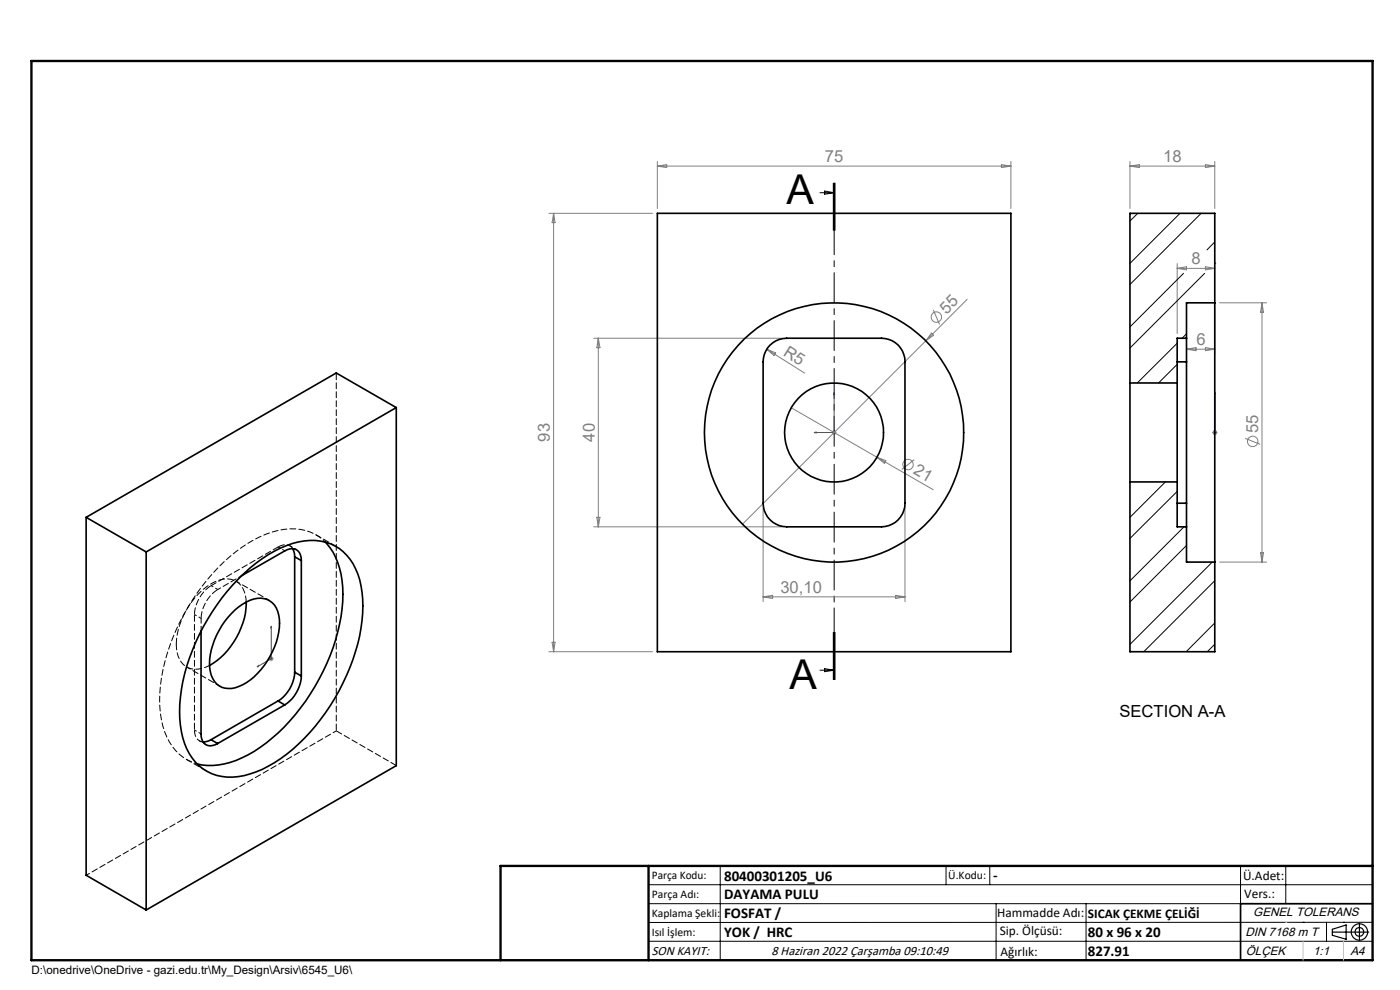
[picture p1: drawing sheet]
<svg xmlns="http://www.w3.org/2000/svg" width="297mm" height="210mm" viewBox="0 0 297 210" stroke-linecap="round" stroke-linejoin="round" font-family="sans-serif">
<g fill="none" stroke="#808080" stroke-width=".21">
<path d="M139.5 34.2v10M139.5 35.2h75M139.5 35.2l1.9-.3v.7zM212.4 34.9l2.1 .3-2.1 .4zM214.5 34.2v10M239.7 35.2h18M239.7 34.2v10M239.7 35.2l2-.3v.7zM255.7 34.9l2 .3-2 .4zM257.7 34.2v10M116.5 45.3h21.9M117.4 45.3v92.9"/>
<path d="M117.4 45.3l.4 1.9h-.7zM249.7 56.9l2-.3v.6zM249.7 55.9v14.9M249.7 56.9h8M255.7 56.6l2 .3-2 .3zM125.9 71.7h40M126.9 71.7v40.1M126.9 71.7l.4 2.1h-.7zM162.7 74.1l8 5.1M162.7 74.1l1.8 .8-.3 .5zM197.6 70.7l.4 .4-1.6 1.2zM198 65.7l1.3 3.1"/>
<path d="M205.2 63.5l-47.7 47.7M251.7 72.7v2.4M251.7 74.1h6M251.7 74.1l2-.4v.7zM255.7 73.7l2 .4-2 .3zM257.7 65.3v9.8M258.7 64.2h10M267.7 64.2v55M267.7 64.2l.3 2h-.6zM167.9 86.5l30.1 17.4M176.5 91.7h.9M176.6 91.4l.7 .7"/>
<path d="M177 91.3v.9M186.1 97l1.8 .7-.3 .6zM194 97.5l-2.7 2.1M257.2 91.7h1M257.4 91.4l.7 .7M257.7 91.3v.9M258.1 91.4l-.7 .7M264.2 93l3.1 1.3M125.9 111.8h40M126.6 109.7h.7l-.4 2.1zM161.9 107.7v19.9M192 107.7v19.9"/>
<path d="M258.7 119.2h10M267.4 117.3h.6l-.3 1.9zM57 139.7h1M57.2 139.4l.7 .7M57.5 139.2v1.1M57.9 139.4l-.7 .7M116.5 138.2h21.9M117.1 136.2h.7l-.4 2zM161.9 126.6h30.1M161.9 126.6l2-.3v.7zM190 126.3l2 .3-2 .4z"/>
<circle cx="198.6" cy="67.3" r="1.11"/>
<circle cx="192.6" cy="98.5" r="1.11"/>
<circle cx="265.7" cy="93.6" r="1.11"/>
</g>
<g fill="none" stroke="#000" stroke-width=".25">
<path d="M282.6 197.7h7.8M282.6 197.1l3-.9v3l-3-.8zM288.4 195.8v3.8M106.2 203.7h185"/>
<circle cx="288.4" cy="197.7" r="1.74"/>
<circle cx="288.4" cy="197.7" r=".93"/>
</g>
<path d="M172.7 91.7l.4-.1v.3zM177 83.3l.1 .4h-.3zM177 83.3v8.4h-4.3M257.7 91.7h.1M257.7 91.6v.3zM257.7 83.3v.4v-.4M257.7 83.3v8.4M57.5 132.8l.1 .3-.1 .1zM57.5 132.8v6.9l-3 1.8M54.5 141.5l.3-.3v.2z" fill="none" stroke="#00f" stroke-width=".21"/>
<path d="M177 38.9v105.3" fill="none" stroke="#000" stroke-width=".21" stroke-dasharray="6.3 1.3 1.3 1.3" stroke-dashoffset="1.3"/>
<g fill="none" stroke="#000" stroke-width=".21">
<path d="M176.8 38.9v9.9M177 38.9v9.9M177.1 38.9v9.9M174 40.9h3M174.9 40.5l2.1 .4-2.1 .3zM176.8 134.2v10M177 134.2v10M177.1 134.2v10zM174 142.2h3M174.9 141.8l2.1 .4-2.1 .3zM137.6 187.7h153.6M137.6 191.7h153.6"/>
<path d="M137.6 199.7h153.6M152.8 183.7v20M200.7 183.7v4M210 183.7v4M211.3 191.7v12M230.4 191.7v12M263.2 183.7v20M272.8 183.7v8M276.4 195.6h.1M281.4 195.6v4.1M285 195.6h.1M291.2 195.6l-153.6 .1"/>
</g>
<path d="M291.2 191.7h-28v12" fill="none" stroke="#000" stroke-width=".35"/>
<path d="M6.7 12.9h284.5v190.8h-284.5zM137.6 183.7v20M291.2 183.7h-185v20" fill="none" stroke="#000" stroke-width=".5"/>
<path d="M276.4 199.7v4M285 199.7v4" fill="none" stroke="#c0c0c0" stroke-width=".21"/>
<path d="M272.8 195.6h.1" fill="none" stroke="#c0c0c0" stroke-width=".25"/>
<g fill="#00f">
<path d="M172.7 91.7l.4 .2v-.3zM177 83.3l-.2 .4h.3z"/>
<path d="M54.5 141.5l.3-.1v-.2zM57.5 132.8v.4l.1-.1zM257.7 91.6v.3zM257.7 83.3v.4zM257.7 91.6v.3zM257.7 83.3v.4z"/>
</g>
<g fill="none" stroke="#000" stroke-width=".35">
<path d="M139.5 45.3h75v92.9h-75zM163.4 73.2a5 5 0 0 1 3.5-1.5h20.1a4.9 4.9 0 0 1 5 5.1v29.9a5 5 0 0 1-5 5.1h-20.1a5.1 5.1 0 0 1-5-5.1v-29.9a5 5 0 0 1 1.5-3.6zM249.7 76.8h2M251.7 71.7v5.1M251.7 71.7h-2v9.5M251.7 76.8v29.9M257.7 64.2v55M257.7 64.2v-18.9h-18v35.9M257.7 64.2h-6v7.5M84.1 86.5l-12.8-7.4-53 30.6M84.1 86.5l-53.1 30.6M84.1 86.5v75.9l-53.1 30.6"/>
<path d="M239.7 81.2v21M239.7 81.2h10M249.7 81.2v21M18.3 109.7l12.7 7.4M18.3 109.7v76l12.7 7.3M31 117.1v75.9M62.1 116.4l.4 1.1v.6M62.5 118.1v24.5M62.5 118.1l1.4 .8M63.9 118.9a2.15 2.15 0 0 0-1-2.3 2.15 2.15 0 0 0-2.5 .3l-9.2 5.3M63.9 118.9v24.5M69 115a15.5 15.5 0 0 1 3.7 11.1 42.8 42.8 0 0 1-11.2 26.8 29.7 29.7 0 0 1-12.7 8.8 13.1 13.1 0 0 1-7 .4"/>
<path d="M239.7 102.2v36h18v-19M239.7 102.2h10M249.7 102.2v9.6h2M249.7 106.7h2M251.7 106.7v5.1M251.7 111.8v7.4h6M42.7 133.9v21.8a2.15 2.15 0 0 0 1 2.3 2.15 2.15 0 0 0 2.5-.3M49.9 129.4a7.4 7.4 0 0 1 6.2-2.4 4.3 4.3 0 0 1 3.2 4.3 16.1 16.1 0 0 1-7.8 14 4.5 4.5 0 0 1-6-.7 8.2 8.2 0 0 1-.7-6.8 17.9 17.9 0 0 1 5.1-8.4zM50.6 122.8a26.7 26.7 0 0 1 12.7-7.8 10.2 10.2 0 0 1 12.6 6.8 28 28 0 0 1-1 18 44.3 44.3 0 0 1-15.4 21.2 17.8 17.8 0 0 1-12.4 3.7 10.2 10.2 0 0 1-8.3-8.2 30.7 30.7 0 0 1 2-18.5 46 46 0 0 1 9.8-15.2zM52.2 127.7a16.2 16.2 0 0 1-7.8 13.5M44.8 156.9l-.6 .3-1.1 .2M44.8 156.9l1.4 .8"/>
<path d="M59 148.7l-14.2 8.2M59 148.7l1.4 .8M60.4 149.5l-14.2 8.2M62.5 142.6a7.6 7.6 0 0 1-3.5 6.1M62.5 142.6l1.4 .8M63.9 143.4a7.8 7.8 0 0 1-3.5 6.1"/>
<circle cx="176.9" cy="91.7" r="27.5"/>
<circle cx="176.9" cy="91.7" r="10.5"/>
</g>
<path d="M69 115a10.3 10.3 0 0 0-9.9-2.5 29.2 29.2 0 0 0-15.1 10.5 42.7 42.7 0 0 0-10.1 25.5 15 15 0 0 0 4.1 11.5 9.3 9.3 0 0 0 3.8 2M51.2 122.2l-5 2.8" fill="none" stroke="#000" stroke-width=".21" stroke-dasharray="1.3 .6" stroke-dashoffset=".6"/>
<path d="M71.3 79.1v75.9M41.3 130.4a7.8 7.8 0 0 1 3.5-6.2M46.2 125a7.8 7.8 0 0 0-3.5 6.2M41.3 154.8v-24.4" fill="none" stroke="#000" stroke-width=".21" stroke-dasharray="1.3 .6" stroke-dashoffset="-.2"/>
<path d="M42.7 131.2v2.7" fill="none" stroke="#000" stroke-width=".21" stroke-dasharray="1.3 .6" stroke-dashoffset=".2"/>
<path d="M59 116a2.2 2.2 0 0 1 3.1 .4M43.1 157.4a2.11 2.11 0 0 1-1.8-2.6" fill="none" stroke="#000" stroke-width=".21" stroke-dasharray="1.3 .6" stroke-dashoffset="-.1"/>
<path d="M37.4 136.7a16.3 16.3 0 0 1 7.8-13.1 4.5 4.5 0 0 1 6 .7 6 6 0 0 1 1 3.4M44.8 124.2l14.2-8.2M71.3 155l12.8 7.4" fill="none" stroke="#000" stroke-width=".21" stroke-dasharray="1.3 .6"/>
<path d="M59 116l1.4 .8M62.9 116.6l-1.4-.8M41.3 130.4l1.4 .8M44.8 124.2l1.4 .8M41.3 154.8l1.4 .9M42.3 157.1l1.4 .9" fill="none" stroke="#000" stroke-width=".21" stroke-dasharray="1.3 .6" stroke-dashoffset=".8"/>
<path d="M71.3 115.9l-4.2-2.4M44.5 141.1a4.4 4.4 0 0 1-6.4-1.2 6.9 6.9 0 0 1-.7-3.2M39.6 161.1l4.2 2.4" fill="none" stroke="#000" stroke-width=".21" stroke-dasharray="1.3 .6" stroke-dashoffset=".1"/>
<path d="M71.3 155l-53 30.7" fill="none" stroke="#000" stroke-width=".21" stroke-dasharray="1.3 .6" stroke-dashoffset=".5"/>
<path d="M57.1 127.4l-7-4.1M39.6 141.5l7 4.1" fill="none" stroke="#000" stroke-width=".21" stroke-dasharray="1.3 .6" stroke-dashoffset=".4"/>
<g fill="none" stroke="#000" stroke-width=".21">
<path d="M241.4 45.3l-1.7 1.6M250.3 45.3l-10.6 10.6M251.1 58l-11.4 11.3M254.8 45.3l-15.1 15.1M255.6 58l-15.9 15.8M257.7 55.8h.1M257.7 51.3l-1.7 1.7M249.7 72.8l-8.4 8.4M249.7 77.3l-3.9 3.9M251.7 70.8l-.9 .9M247.2 102.2l-7.5 7.5M249.7 104.2l-10 10"/>
<path d="M251.2 111.8l-11.5 11.4M251.7 115.7l-12 12M257.2 119.2l-17.5 17.5M257.7 132.1l-6.1 6.1M257.7 123.2l-15.1 15M257.7 136.7l-1.6 1.5"/>
</g>
<g font-size="8.7">
<text x="166.8" y="43.3">A</text>
<text x="167.5" y="146.2">A</text>
</g>
<g font-size="3.5" fill="#808080">
<text x="175" y="34.4">75</text>
<text x="246.8" y="34.4">18</text>
<text x="252.8" y="56.1">8</text>
<text x="200.8" y="66.8" transform="rotate(-45 200.8 66.8)">55</text>
<text x="166" y="75.2" transform="rotate(32 166 75.2)">R5</text>
<text x="253.8" y="73.3">6</text>
<text x="116.7" y="93.7" transform="rotate(-90 116.7 93.7)">93</text>
<text x="126.2" y="93.7" transform="rotate(-90 126.2 93.7)">40</text>
<text x="266.9" y="91.8" transform="rotate(-90 266.9 91.8)">55</text>
<text x="193.6" y="100.4" transform="rotate(30 193.6 100.4)">21</text>
<text x="165.6" y="125.8">30,10</text>
</g>
<text font-size="3.5" x="237.5" y="152">SECTION A-A</text>
<g font-size="3.2">
<text x="153.6" y="186.8">80400301205_U6</text>
<text x="153.6" y="190.8">DAYAMA PULU</text>
<text x="210.7" y="186.6">-</text>
<text x="153.6" y="194.8">FOSFAT /</text>
<text x="153.6" y="198.8">YOK / HRC</text>
<text x="230.8" y="198.7">80 x 96 x 20</text>
<text x="230.8" y="202.8">827.91</text>
</g>
<g font-size="2.8">
<text x="263.7" y="186.7">Ü.Adet:</text>
<text x="263.9" y="190.5">Vers.:</text>
<text x="211.5" y="194.5">Hammadde Adı:</text>
<text x="230.8" y="194.7">SICAK ÇEKME ÇELİĞİ</text>
<text x="138.3" y="202.6">SON KAYIT:</text>
<text x="163.6" y="202.6">8 Haziran 2022 Çarşamba 09:10:49</text>
<text x="212.1" y="198.4">Sip. Ölçüsü:</text>
<text x="212.2" y="202.7">Ağırlık:</text>
</g>
<g font-size="2.6">
<text x="265.9" y="194.4">GENEL TOLERANS</text>
<text x="264.2" y="198.5">DIN 7168 m T</text>
<text x="264.3" y="202.6">ÖLÇEK</text>
<text x="278.5" y="202.6">1:1</text>
<text x="286.5" y="202.6">A4</text>
</g>
<g font-size="2.5">
<text x="138.3" y="186.4">Parça Kodu:</text>
<text x="138.3" y="190.5">Parça Adı:</text>
<text x="201.2" y="186.5">Ü.Kodu:</text>
<text x="138.3" y="194.5">Kaplama Şekli:</text>
<text x="138.3" y="198.6">Isıl İşlem:</text>
<text x="6.7" y="206.7">D:\onedrive\OneDrive - gazi.edu.tr\My_Design\Arsiv\6545_U6\</text>
</g>
</svg>
